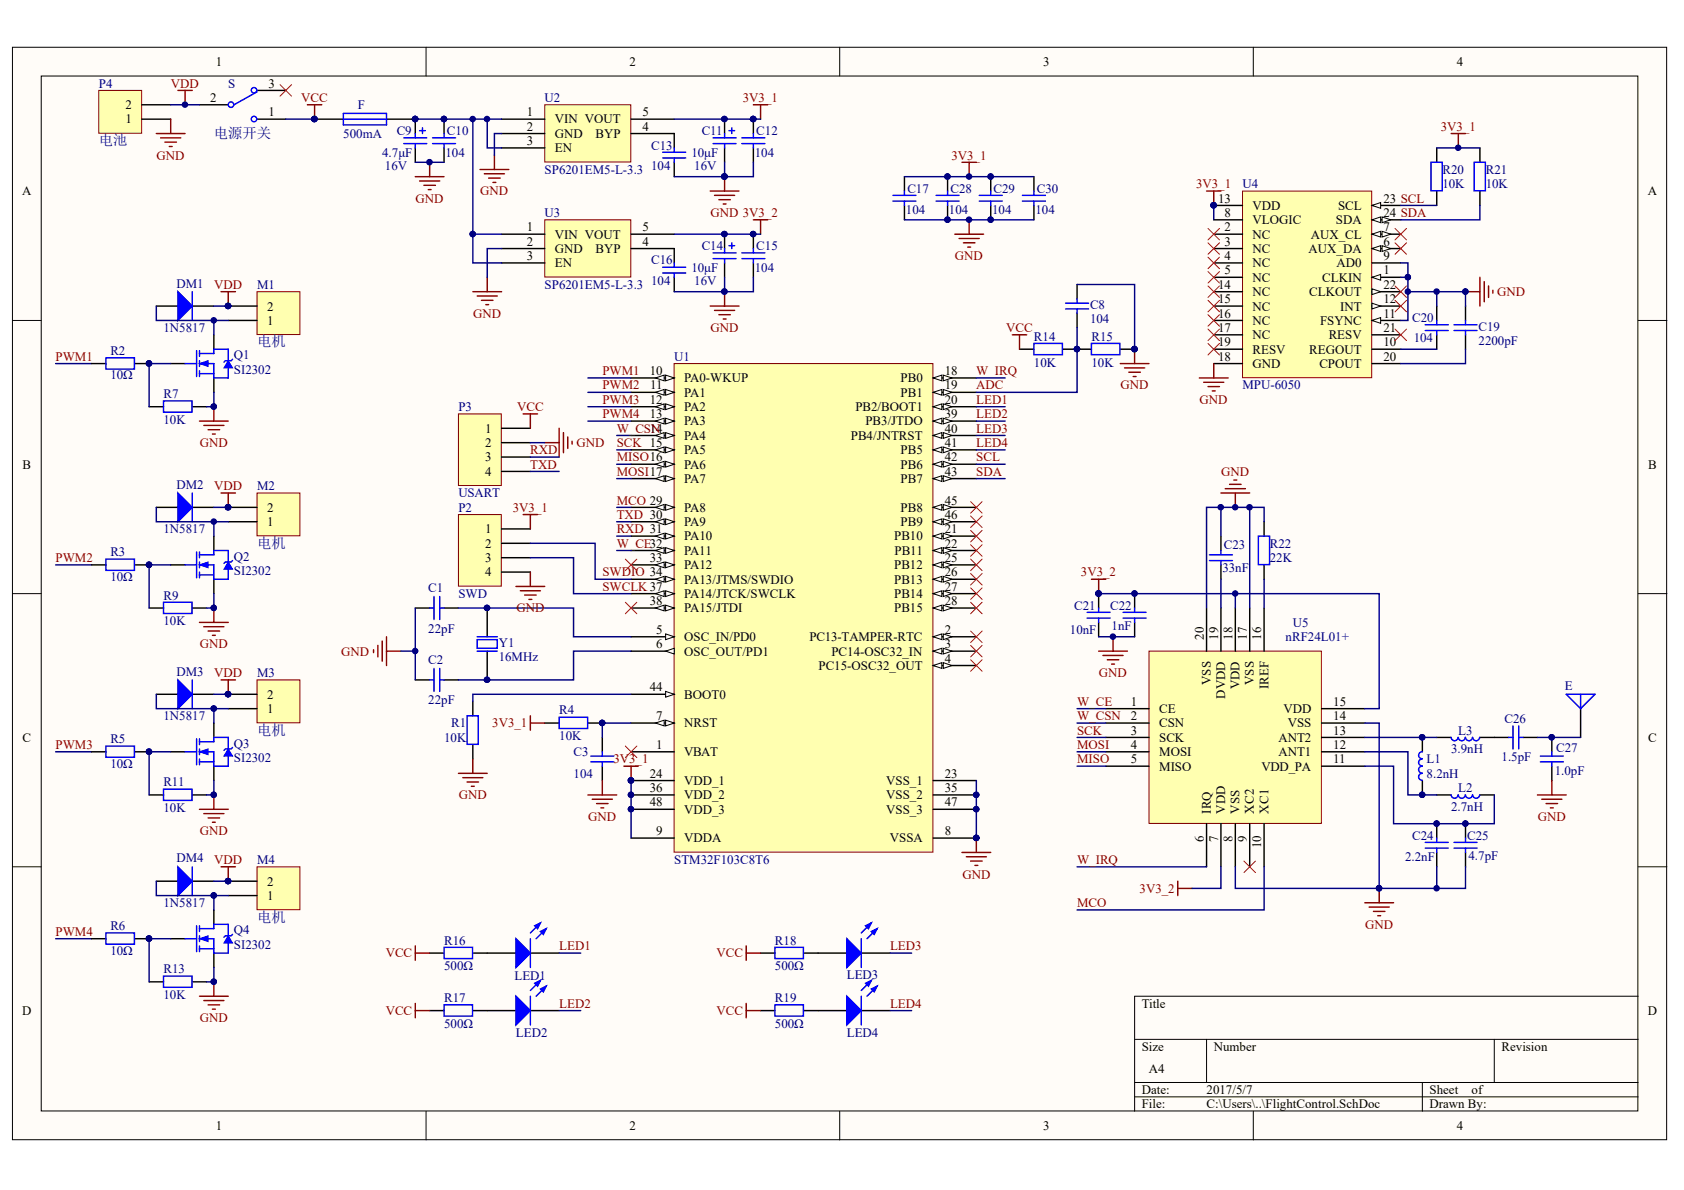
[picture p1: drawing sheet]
# Altium project FlightControl.PrjPCB
1 sheet, 75 parts. Net scope: global (net labels, ports and power ports of the same name join across sheets).
Board file: FlightControl.PcbDoc

## Sheet FlightControl.SchDoc
size A4

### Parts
C1  22pF  [CC1608-0603]
C2  22pF  [CC1608-0603]
C3  104  [CC1608-0603]
C8  104  [CC1608-0603]
C9  Voltage: 16V  [TAN-A-3216]  (hidden comment: 4.7μF)
C10  104  [CC1608-0603]
C11  Voltage: 16V  [TAN-A-3216]  (hidden comment: 10μF)
C12  104  [CC1608-0603]
C13  104  [CC1608-0603]
C14  Voltage: 16V  [TAN-A-3216]  (hidden comment: 10μF)
C15  104  [CC1608-0603]
C16  104  [CC1608-0603]
C17  104  [CC1608-0603]
C19  2200pF  [CC1608-0603]
C20  104  [CC1608-0603]
C21  10nF  [CC1608-0603]
C22  1nF  [CC1608-0603]
C23  33nF  [CC1608-0603]
C24  2.2nF  [CC1608-0603]
C25  4.7pF  [CC1608-0603]
C26  1.5pF  [CC1608-0603]
C27  1.0pF  [CC1608-0603]
C28  104  [CC1608-0603]
C29  104  [CC1608-0603]
C30  104  [CC1608-0603]
DM1  1N5817  [SOD-123 (1206)]
DM2  1N5817  [SOD-123 (1206)]
DM3  1N5817  [SOD-123 (1206)]
DM4  1N5817  [SOD-123 (1206)]
E  (no value)  [Chip Antenna]
F  500mA  [CR2012-0805]
L1  8.2nH  [CC1608[0603]]
L2  2.7nH  [CC1608[0603]]
L3  3.9nH  [CC1608[0603]]
LED1  LED Chip  [CLED2012-0805]  (value not drawn)
LED2  LED Chip  [CLED2012-0805]  (value not drawn)
LED3  LED Chip  [CLED2012-0805]  (value not drawn)
LED4  LED Chip  [CLED2012-0805]  (value not drawn)
M1  电机  [HDR1X2]
M2  电机  [HDR1X2]
M3  电机  [HDR1X2]
M4  电机  [HDR1X2]
P2  SWD  [HDR1X4]
P3  USART  [HDR1X4]
P4  电池  [HDR1X2]
Q1  SI2302  [SOT23]
Q2  SI2302  [SOT23]
Q3  SI2302  [SOT23]
Q4  SI2302  [SOT23]
R1  10K  [CR1608-0603]
R2  10Ω  [CR1608-0603]
R3  10Ω  [CR1608-0603]
R4  10K  [CR1608-0603]
R5  10Ω  [CR1608-0603]
R6  10Ω  [CR1608-0603]
R7  10K  [CR1608-0603]
R9  10K  [CR1608-0603]
R11  10K  [CR1608-0603]
R13  10K  [CR1608-0603]
R14  10K  [CR1608-0603]
R15  10K  [CR1608-0603]
R16  500Ω  [CR1608-0603]
R17  500Ω  [CR1608-0603]
R18  500Ω  [CR1608-0603]
R19  500Ω  [CR1608-0603]
R20  10K  [CR1608-0603]
R21  10K  [CR1608-0603]
R22  22K  [CR1608-0603]
S  电源开关  [MSK-12C02-1]
U1  STM32F103C8T6  [LQFP48_N]
U2  SP6201EM5-L-3.3  [SO-G5/NS]
U3  SP6201EM5-L-3.3  [SO-G5/NS]
U4  MPU-6050  [QFN50P400X400X95-24N]
U5  nRF24L01+  [QFN50P400X400-20V5N]
Y1  Frequency: 16MHz  [XTAL-PINGBI]  (hidden comment: 8MHz)

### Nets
3V3_1: C11.2 C12.2 C17.2 C28.2 C29.2 C30.2 P2.1 R4.1 R20.2 R21.2 U1.9(VDDA) U1.24(VDD_1) U1.36(VDD_2) U1.48(VDD_3) U2.5(VOUT) U4.8(VLOGIC) U4.13(VDD)
3V3_2: C14.2 C15.2 C21.1 C22.1 U3.5(VOUT) U5.7(VDD) U5.15(VDD) U5.18(VDD)
GND: C1.1 C2.1 C3.1 C8.1 C9.1 C10.1 C11.1 C12.1 C13.1 C14.1 C15.1 C16.1 C17.1 C19.1 C20.1 C21.2 C22.2 C23.1 C24.2 C25.2 C27.1 C28.1 C29.1 C30.1 P2.4 P3.2 P4.1 Q1.3(S) Q2.3(S) Q3.3(S) Q4.3(S) R1.1 R7.2 R9.2 R11.2 R13.2 R15.2 R22.2 U1.8(VSSA) U1.23(VSS_1) U1.35(VSS_2) U1.47(VSS_3) U2.2(GND) U3.2(GND) U4.1(CLKIN) U4.9(AD0) U4.11(FSYNC) U4.18(GND) U5.8(VSS) U5.14(VSS) U5.17(VSS) U5.20(VSS)
VCC: F.1 P3.1 R14.1 R16.1 R17.1 R18.1 R19.1 S.1
VDD: DM1.2(K) DM2.2(K) DM3.2(K) DM4.2(K) M1.2 M2.2 M3.2 M4.2 P4.2 S.2
ADC: C8.2 R14.2 R15.1 U1.19(PB1)
LED1: LED1.2(K) U1.20(PB2/BOOT1)
LED2: LED2.2(K) U1.39(PB3/JTDO)
LED3: LED3.2(K) U1.40(PB4/JNTRST)
LED4: LED4.2(K) U1.41(PB5)
MCO: U1.29(PA8) U5.10(XC1)
MISO: U1.16(PA6) U5.5(MISO)
MOSI: U1.17(PA7) U5.4(MOSI)
PWM1: R2.1 U1.10(PA0-WKUP)
PWM2: R3.1 U1.11(PA1)
PWM3: R5.1 U1.12(PA2)
PWM4: R6.1 U1.13(PA3)
RXD: P3.3 U1.31(PA10)
SCK: U1.15(PA5) U5.3(SCK)
SCL: R20.1 U1.42(PB6) U4.23(SCL)
SDA: R21.1 U1.43(PB7) U4.24(SDA)
SWCLK: P2.3 U1.37(PA14/JTCK/SWCLK)
SWDIO: P2.2 U1.34(PA13/JTMS/SWDIO)
TXD: P3.4 U1.30(PA9)
W_CE: U1.32(PA11) U5.1(CE)
W_CSN: U1.14(PA4) U5.2(CSN)
W_IRQ: U1.18(PB0) U5.6(IRQ)
NetC1_2: C1.2 U1.5(OSC_IN/PD0) Y1.2(OSC2)
NetC2_2: C2.2 U1.6(OSC_OUT/PD1) Y1.1(OSC1)
NetC3_2: C3.2 R4.2 U1.7(NRST)
NetC9_2: C9.2 C10.2 F.2 U2.1(VIN) U2.3(EN) U3.1(VIN) U3.3(EN)
NetC13_2: C13.2 U2.4(BYP)
NetC16_2: C16.2 U3.4(BYP)
NetC19_2: C19.2 U4.20(CPOUT)
NetC20_2: C20.2 U4.10(REGOUT)
NetC23_2: C23.2 U5.19(DVDD)
NetC24_1: C24.1 C25.1 L2.1 U5.11(VDD_PA)
NetC26_1: C26.1 L3.1
NetC26_2: C26.2 C27.2 E.1(A)
NetDM1_1: DM1.1(A) M1.1 Q1.2(D)
NetDM2_1: DM2.1(A) M2.1 Q2.2(D)
NetDM3_1: DM3.1(A) M3.1 Q3.2(D)
NetDM4_1: DM4.1(A) M4.1 Q4.2(D)
NetL1_1: L1.1 L2.2 U5.12(ANT1)
NetL1_2: L1.2 L3.2 U5.13(ANT2)
NetLED1_1: LED1.1(A) R16.2
NetLED2_1: LED2.1(A) R17.2
NetLED3_1: LED3.1(A) R18.2
NetLED4_1: LED4.1(A) R19.2
NetQ1_1: Q1.1(G) R2.2 R7.1
NetQ2_1: Q2.1(G) R3.2 R9.1
NetQ3_1: Q3.1(G) R5.2 R11.1
NetQ4_1: Q4.1(G) R6.2 R13.1
NetR1_2: R1.2 U1.44(BOOT0)
NetR22_1: R22.1 U5.16(IREF)

Not connected (* = marked no-connect by the designer): S 3*; U1 1(VBAT)* 2(PC13-TAMPER-RTC)* 3(PC14-OSC32_IN)* 4(PC15-OSC32_OUT)* 21(PB10)* 22(PB11)* 25(PB12)* 26(PB13)* 27(PB14)* 28(PB15)* 33(PA12)* 38(PA15/JTDI)* 45(PB8)* 46(PB9)*; U4 2(NC)* 3(NC)* 4(NC)* 5(NC)* 6(AUX_DA)* 7(AUX_CL)* 12(INT)* 14(NC)* 15(NC)* 16(NC)* 17(NC)* 19(RESV)* 21(RESV)* 22(CLKOUT)*; U5 9(XC2)*
